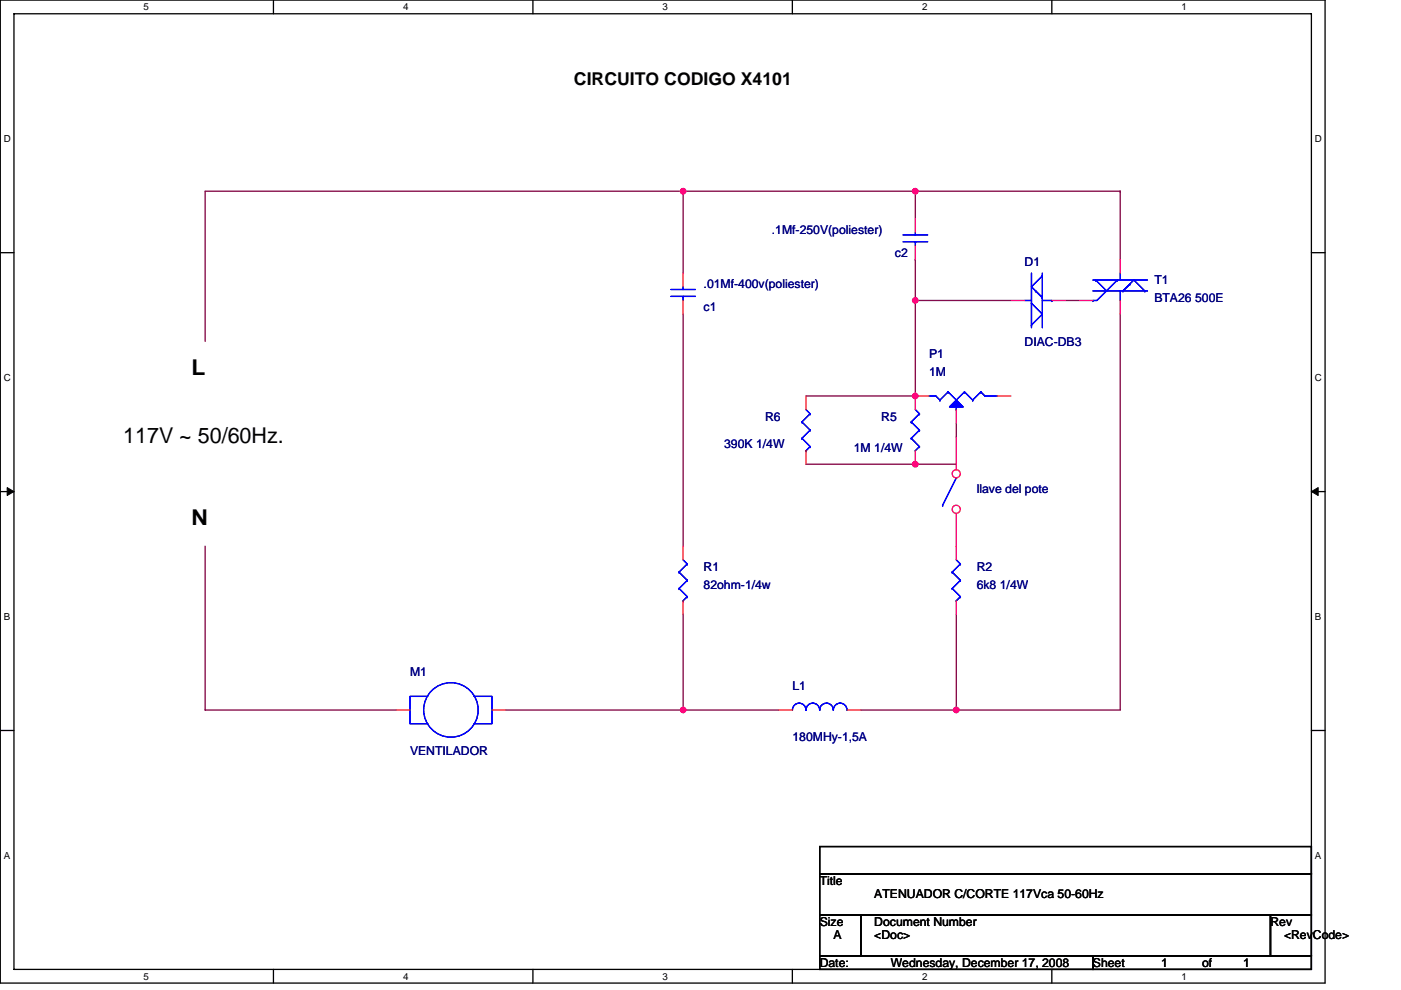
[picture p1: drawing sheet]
<svg xmlns="http://www.w3.org/2000/svg" width="297mm" height="210mm" viewBox="0 0 297 210" stroke-linecap="round" stroke-linejoin="round" font-family="sans-serif">
<path d="M.1 0h280.8v208.5h-280.8zM3 2.9h275v202.7h-275z" fill="none" stroke="#000" stroke-width=".28"/>
<g fill="#fff">
<path d="M30.5 .3h1.1v2.3h-1.1z"/>
<path d="M30.5 205.9h1.1v2.3h-1.1z"/>
</g>
<path d="M58 0v2.9M58 205.6v2.9" fill="none" stroke="#000" stroke-width=".28"/>
<g fill="#fff">
<path d="M85.5 .3h1.1v2.3h-1.1z"/>
<path d="M85.5 205.9h1.1v2.3h-1.1z"/>
</g>
<path d="M113 0v2.9M113 205.6v2.9" fill="none" stroke="#000" stroke-width=".28"/>
<g fill="#fff">
<path d="M140.5 .3h1.1v2.3h-1.1z"/>
<path d="M140.5 205.9h1.1v2.3h-1.1z"/>
</g>
<path d="M168 0v2.9M168 205.6v2.9" fill="none" stroke="#000" stroke-width=".28"/>
<g fill="#fff">
<path d="M195.5 .3h1.2v2.3h-1.2z"/>
<path d="M195.5 205.9h1.2v2.3h-1.2z"/>
</g>
<path d="M223 0v2.9M223 205.6v2.9" fill="none" stroke="#000" stroke-width=".28"/>
<g fill="#fff">
<path d="M250.5 .3h1.2v2.3h-1.2z"/>
<path d="M250.5 205.9h1.2v2.3h-1.2z"/>
<path d="M.8 28.3h1.5v2.3h-1.5z"/>
<path d="M278.8 28.3h1.5v2.3h-1.5z"/>
<path d="M.8 78.9h1.5v2.3h-1.5z"/>
<path d="M278.8 78.9h1.5v2.3h-1.5z"/>
</g>
<path d="M.1 53.6h2.9M278 53.6h2.9" fill="none" stroke="#000" stroke-width=".28"/>
<g fill="#fff">
<path d="M.8 129.6h1.4v2.3h-1.4z"/>
<path d="M278.8 129.6h1.4v2.3h-1.4z"/>
</g>
<path d="M.1 104.3h2.9M278 104.3h2.9" fill="none" stroke="#000" stroke-width=".28"/>
<path d="M1.5 103.4l1.5 .9-1.5 .8zM278 104.3l1.5-.9v1.7z" fill="#000" stroke="#000" stroke-width=".21"/>
<g fill="#fff">
<path d="M.8 180.3h1.4v2.3h-1.4z"/>
<path d="M278.8 180.3h1.4v2.3h-1.4z"/>
</g>
<path d="M.1 154.9h2.9M278 154.9h2.9M173.8 179.6h104.2v5.7h-104.2zM173.8 194h8.7v8.7h-8.7zM173.8 185.3h104.2v8.7h-104.2zM182.5 194h86.9v8.7h-86.9zM269.4 194h8.6v8.7h-8.6zM173.8 202.7h57.9v2.9h-57.9zM231.7 202.7h46.3v2.9h-46.3z" fill="none" stroke="#000" stroke-width=".28"/>
<g fill="none" stroke="#800040" stroke-width=".28">
<path d="M144.8 40.6h49.3M144.8 40.6h-101.3v31.8M144.8 40.6h.1M144.8 40.6v17.3M194.1 55h.1M194.1 40.6v5.8M194.1 55v29h-23.2M194.1 40.6h43.4M237.5 40.6h.1M237.5 40.6v14.4M144.8 66.6v49.2M194.1 63.7h.1"/>
<path d="M194.1 63.7h20.2M225.9 63.7h2.9M237.5 66.6v84h-34.7M170.9 98.5h23.2M194.1 98.5h8.7M194.1 98.5h.1M202.8 89.8v2.9M43.5 115.8v34.8h40.5M144.8 130.3v20.3M202.8 130.3v20.3M107.2 150.6h37.6M144.8 150.6h.1"/>
<path d="M144.8 150.6h20.3M182.5 150.6h20.3M202.8 150.6h.1"/>
</g>
<g fill="#f0f" stroke="#f0f" stroke-width=".28">
<circle cx="194.1" cy="63.7" r=".57"/>
<circle cx="144.8" cy="40.6" r=".57"/>
<circle cx="194.1" cy="40.6" r=".57"/>
<circle cx="194.1" cy="84" r=".57"/>
<circle cx="202.8" cy="150.6" r=".57"/>
<circle cx="144.8" cy="150.6" r=".57"/>
<circle cx="194.1" cy="98.5" r=".57"/>
</g>
<path d="M199.9 107.2h.1M202.8 101.4l-2.9 5.8" fill="none" stroke="#00f" stroke-width=".28"/>
<circle cx="202.7" cy="100.5" r=".86" fill="#fff" stroke="#f00" stroke-width=".28"/>
<path d="M202.8 92.7v6.9" fill="none" stroke="#f00" stroke-width=".28"/>
<circle cx="202.7" cy="108" r=".86" fill="#fff" stroke="#f00" stroke-width=".28"/>
<g fill="none" stroke="#f00" stroke-width=".28">
<path d="M144.8 57.9v2.9M194.1 46.4v2.9M194.1 52.2v2.8M237.5 55v2.9M144.8 63.7v2.9M214.3 63.7h2.9M223 63.7h2.9M228.8 63.7h2.9M237.5 63.7v2.9M170.9 84v2.9M170.9 95.6v2.9M194.1 95.6v2.9"/>
<path d="M197 84h-2.9v2.9M202.8 86.9v2.9M211.5 84h2.8M144.8 115.8v2.9M202.8 108.9v9.8M144.8 127.4v2.9M202.8 127.4v2.9M84 150.6h2.9M104.3 150.6h2.9M165.1 150.6h2.9M179.6 150.6h2.9"/>
</g>
<g fill="none" stroke="#00f" stroke-width=".28">
<path d="M191.5 51.3h5.2M191.5 49.8h5.2M194.1 49.3v.5M194.1 51.3h.1M194.1 51.3v.9M218.7 57.9v11.6M221 58.5h.1M221 57.9v11.6M221 58.5l-2.3 2.3 2.3 2.3M231.7 59.4h11.6M232.3 59.4h.1M232.3 59.4l2.3 2.3"/>
<path d="M236.9 59.4h.1M236.9 59.4l-4.3 4.3h-.9M237.5 57.9v1.5M142.2 62.9h5.2M142.2 61.4h5.2M144.8 60.8v.6M144.8 62.9h.1M144.8 62.9v.8M217.2 63.7h1.5M218.7 64.3h.1M218.7 68.9h.1M218.7 64.3l2.3 2.3-2.3 2.3"/>
<path d="M219.6 61.7h.1M221 63.1h.1M221 63.7h2M223 63.7h.1M231.7 61.7h11.6M231.7 63.7h.1M237.5 61.7v2M238.1 61.7h.1M238.1 61.7l2.3-2.3 2.3 2.3M239.5 60.3h.1M239.5 60.3l-1.4 1.4M242.7 61.7h.1"/>
<path d="M170 89.5h.1M170 93h.1M170 89.5l1.8 1.7M170 93l1.8 1.7M170.9 95.6h.1M170.9 86.9l.9 .9M171.8 87.8h.1M171.8 91.2h.1M171.8 94.7h.1M171.8 87.8l-1.8 1.7M171.8 91.2l-1.8 1.8M171.8 94.7l-.9 .9"/>
<path d="M193.2 89.5h.1M193.2 93h.1M193.2 89.5l1.7 1.7M193.2 93l1.7 1.7M194.1 95.6h.1M194.1 86.9l.8 .9M194.9 87.8h.1M194.9 91.2h.1M194.9 94.7h.1M194.9 87.8l-1.7 1.7M194.9 91.2l-1.7 1.8M194.9 94.7l-.8 .9"/>
<path d="M197 84h1.4l.9 .9M199.3 84.9h.1M201 83.1h.1M201 83.1l-1.7 1.8M201 83.1l1.8 1.8M202.8 84.9h.1M202.8 86.9h.1M202.8 86.3v.6M204.5 83.1h.1M204.5 83.1l-1.7 1.8M204.5 83.1l1.7 1.8M206.2 84.9h.1"/>
<path d="M208 83.1h.1M208 83.1l.8 .9h2.7M208 83.1l-1.8 1.8M144.8 118.7l.9 .9M145.7 119.6h.1M145.7 119.6l-1.7 1.7M202.8 118.7l.8 .9M203.6 119.6h.1M203.6 119.6l-1.7 1.7M144 121.3h.1M144 124.8h.1M144 121.3l1.7 1.8"/>
<path d="M144 124.8l1.7 1.8M144.8 127.4h.1M145.7 123.1h.1M145.7 126.6h.1M145.7 123.1l-1.7 1.7M145.7 126.6l-.9 .8M201.9 121.3h.1M201.9 124.8h.1M201.9 121.3l1.7 1.8M201.9 124.8l1.7 1.8M202.8 127.4h.1M203.6 123.1h.1"/>
<path d="M203.6 126.6h.1M203.6 123.1l-1.7 1.7M203.6 126.6l-.8 .8M90.7 147.7h-3.8v5.8h3.8M100.5 147.7h3.8v5.8h-3.8M168 150.6a1.43 1.43 0 0 1 1.4-1.5 1.43 1.43 0 0 1 1.5 1.5 1.43 1.43 0 0 1 1.5-1.5h-.1a1.44 1.44 0 0 1 1.5 1.5M173.8 150.6a1.43 1.43 0 0 1 1.5-1.5h-.1a1.44 1.44 0 0 1 1.5 1.5M176.7 150.6a1.43 1.43 0 0 1 1.4-1.5 1.44 1.44 0 0 1 1.5 1.5"/>
<circle cx="95.6" cy="150.6" r="5.8"/>
</g>
<g fill="#00f" stroke="#00f" stroke-width=".28">
<path d="M202.8 84.9l1.4 1.4h-2.9z" fill-rule="evenodd"/>
<path d="M202.8 84.9l1.4 1.4h-2.9z" fill-rule="evenodd"/>
</g>
<g fill="#f0f" stroke="#f0f" stroke-width=".28">
<circle cx="194.1" cy="63.7" r=".57"/>
<circle cx="144.8" cy="40.6" r=".57"/>
<circle cx="194.1" cy="40.6" r=".57"/>
<circle cx="194.1" cy="84" r=".57"/>
<circle cx="202.8" cy="150.6" r=".57"/>
<circle cx="144.8" cy="150.6" r=".57"/>
<circle cx="194.1" cy="98.5" r=".57"/>
</g>
<g font-size="4.6">
<text x="40.6" y="79.6">L</text>
<text x="26.1" y="93.9">117V ~ 50/60Hz.</text>
<text x="40.6" y="111.4">N</text>
</g>
<text font-size="3.7" x="121.7" y="18">CIRCUITO CODIGO X4101</text>
<g font-size="2.6" fill="#000080">
<text x="163.7" y="49.6">.1Mf-250V(poliester)</text>
<text x="189.7" y="54.5">c2</text>
<text x="217.2" y="56.5">D1</text>
<text x="149.2" y="61.1">.01Mf-400v(poliester)</text>
<text x="244.7" y="60.3">T1</text>
<text x="244.7" y="64">BTA26 500E</text>
<text x="149.2" y="66.1">c1</text>
<text x="197" y="75.9">P1</text>
<text x="217.2" y="73.3">DIAC-DB3</text>
<text x="197" y="79.7">1M</text>
<text x="162.2" y="89.2">R6</text>
<text x="186.8" y="89.2">R5</text>
<text x="153.5" y="95">390K 1/4W</text>
<text x="181" y="95.9">1M 1/4W</text>
<text x="207.1" y="104.6">llave del pote</text>
<text x="149.2" y="124.8">82ohm-1/4w</text>
<text x="149.2" y="121.1">R1</text>
<text x="207.1" y="124.8">6k8 1/4W</text>
<text x="207.1" y="121.1">R2</text>
<text x="86.9" y="143.4">M1</text>
<text x="168" y="146.3">L1</text>
<text x="86.9" y="160.2">VENTILADOR</text>
<text x="168" y="157.3">180MHy-1,5A</text>
</g>
<g font-size="2.6">
<text x="173.8" y="187.7">Title</text>
<text x="185.4" y="190.6">ATENUADOR C/CORTE 117Vca 50-60Hz</text>
<text x="173.8" y="196.4">Size</text>
<text x="185.4" y="196.4">Document Number</text>
<text x="269.4" y="196.4">Rev</text>
<text x="176.7" y="199.3">A</text>
<text x="185.4" y="199.3">&lt;Doc&gt;</text>
<text x="272.2" y="199.3">&lt;RevCode&gt;</text>
<text x="173.8" y="205">Date:</text>
<text x="188.9" y="205">Wednesday, December 17, 2008</text>
<text x="231.7" y="205">Sheet</text>
<text x="246.2" y="205">1</text>
<text x="254.9" y="205">of</text>
<text x="263.6" y="205">1</text>
</g>
<g font-size="2.1">
<text x="30.5" y="2.2">5</text>
<text x="85.5" y="2.2">4</text>
<text x="140.5" y="2.2">3</text>
<text x="195.5" y="2.2">2</text>
<text x="250.5" y="2.2">1</text>
<text x=".8" y="30.1">D</text>
<text x="278.8" y="30.1">D</text>
<text x=".8" y="80.8">C</text>
<text x="278.8" y="80.8">C</text>
<text x=".8" y="131.4">B</text>
<text x="278.8" y="131.4">B</text>
<text x=".8" y="182.1">A</text>
<text x="278.8" y="182.1">A</text>
<text x="30.5" y="207.8">5</text>
<text x="85.5" y="207.8">4</text>
<text x="140.5" y="207.8">3</text>
<text x="195.5" y="207.8">2</text>
<text x="250.5" y="207.8">1</text>
</g>
</svg>
